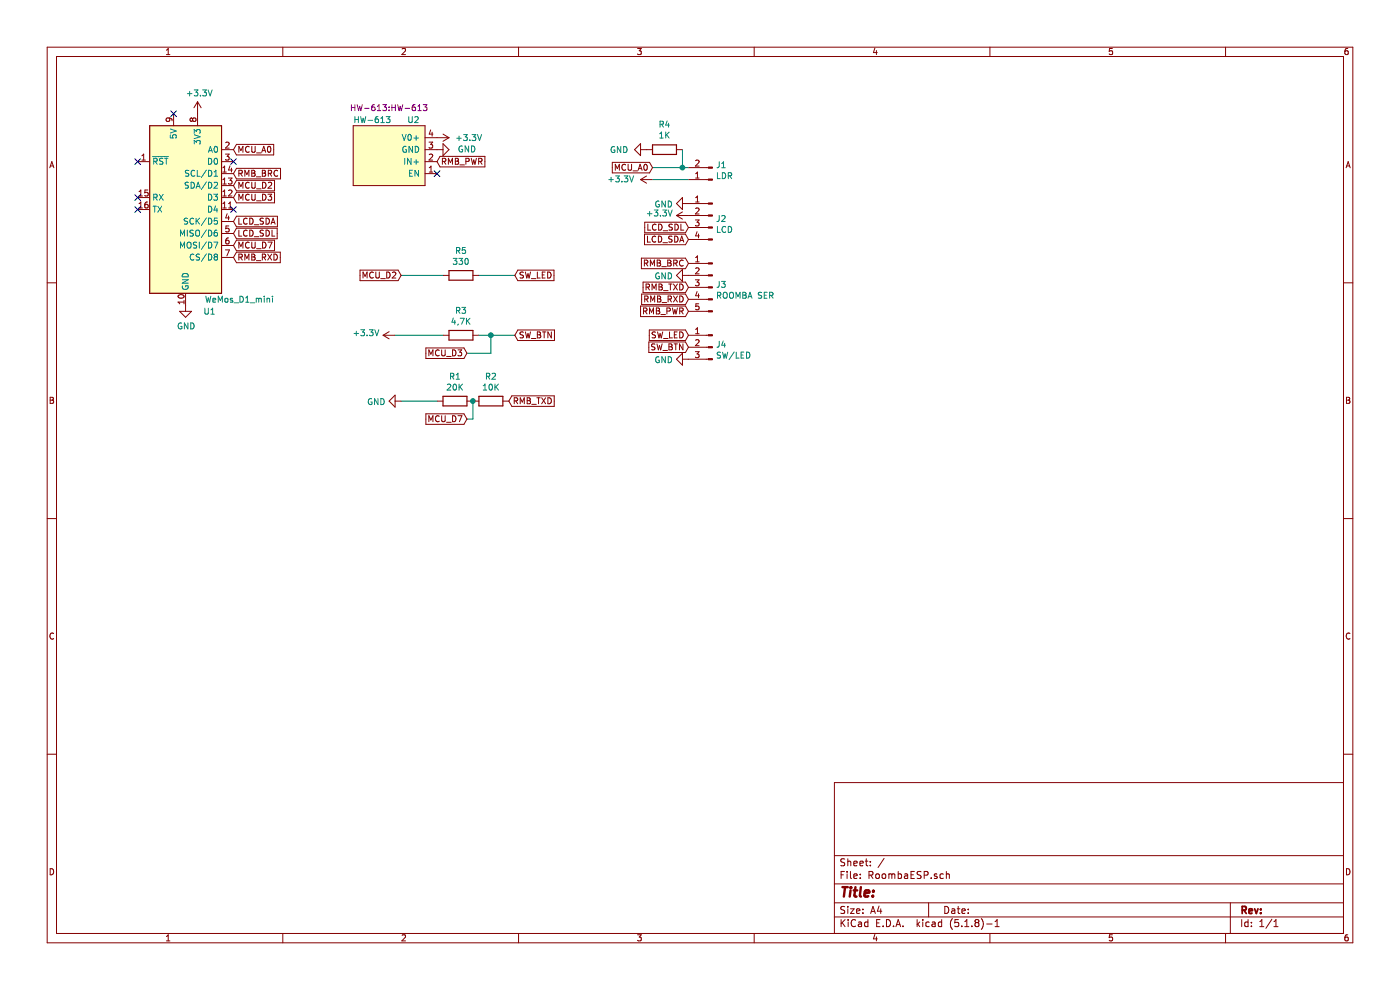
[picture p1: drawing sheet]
EESchema Schematic File Version 4
EELAYER 30 0
EELAYER END
$Descr A4 11693 8268
encoding utf-8
Sheet 1 1
Title ""
Date ""
Rev ""
Comp ""
Comment1 ""
Comment2 ""
Comment3 ""
Comment4 ""
$EndDescr
$Comp
L MCU_Module:WeMos_D1_mini U1
U 1 1
P 1550 1750
F 0 "U1" H 1750 900 50  0000 C CNN
F 1 "WeMos_D1_mini" H 2000 1000 50  0000 C CNN
F 2 "Module:WEMOS_D1_mini_light" H 1550 600 50  0001 C CNN
F 3 "https://wiki.wemos.cc/products:d1:d1_mini#documentation" H -300 600 50  0001 C CNN
	1    1550 1750
	1    0    0    -1  
$EndComp
$Comp
L Connector:Conn_01x04_Male J2
U 1 1
P 5950 1800
F 0 "J2" H 5922 1774 50  0000 R CNN
F 1 "LCD" H 5922 1683 50  0000 R CNN
F 2 "Connector_PinHeader_2.54mm:PinHeader_1x04_P2.54mm_Horizontal" H 5950 1800 50  0001 C CNN
F 3 "~" H 5950 1800 50  0001 C CNN
	1    5950 1800
	-1   0    0    -1  
$EndComp
$Comp
L Connector:Conn_01x03_Male J4
U 1 1
P 5950 2900
F 0 "J4" H 5922 2924 50  0000 R CNN
F 1 "SW/LED" H 5922 2833 50  0000 R CNN
F 2 "Connector_PinHeader_2.54mm:PinHeader_1x03_P2.54mm_Horizontal" H 5950 2900 50  0001 C CNN
F 3 "~" H 5950 2900 50  0001 C CNN
	1    5950 2900
	-1   0    0    -1  
$EndComp
$Comp
L HW-613:HW-613 U2
U 1 1
P 3250 1300
F 0 "U2" H 3400 1600 50  0000 L CNN
F 1 "HW-613" H 2950 1600 50  0000 L CNN
F 2 "HW-613:HW-613" H 3250 1700 50  0000 C CNN
F 3 "" H 3300 1650 50  0001 C CNN
	1    3250 1300
	1    0    0    -1  
$EndComp
$Comp
L power:GND #PWR0101
U 1 1
P 3650 1250
F 0 "#PWR0101" H 3650 1000 50  0001 C CNN
F 1 "GND" V 3650 1000 50  0000 C CNN
F 2 "" H 3650 1250 50  0001 C CNN
F 3 "" H 3650 1250 50  0001 C CNN
	1    3650 1250
	0    -1   -1   0   
$EndComp
$Comp
L power:GND #PWR0102
U 1 1
P 1550 2550
F 0 "#PWR0102" H 1550 2300 50  0001 C CNN
F 1 "GND" H 1555 2377 50  0000 C CNN
F 2 "" H 1550 2550 50  0001 C CNN
F 3 "" H 1550 2550 50  0001 C CNN
	1    1550 2550
	1    0    0    -1  
$EndComp
Text GLabel 3650 1350 2    50   Input ~ 0
RMB_PWR
NoConn ~ 3650 1450
$Comp
L Connector:Conn_01x05_Male J3
U 1 1
P 5950 2400
F 0 "J3" H 5922 2424 50  0000 R CNN
F 1 "ROOMBA SER" H 5922 2333 50  0000 R CNN
F 2 "Connector_PinHeader_2.54mm:PinHeader_1x05_P2.54mm_Horizontal" H 5950 2400 50  0001 C CNN
F 3 "~" H 5950 2400 50  0001 C CNN
	1    5950 2400
	-1   0    0    -1  
$EndComp
Text GLabel 5750 2200 0    50   Input ~ 0
RMB_BRC
Text GLabel 5750 2400 0    50   Input ~ 0
RMB_TXD
Text GLabel 5750 2500 0    50   Input ~ 0
RMB_RXD
Text GLabel 5750 2600 0    50   Input ~ 0
RMB_PWR
$Comp
L power:GND #PWR0106
U 1 1
P 5750 3000
F 0 "#PWR0106" H 5750 2750 50  0001 C CNN
F 1 "GND" V 5755 2872 50  0000 R CNN
F 2 "" H 5750 3000 50  0001 C CNN
F 3 "" H 5750 3000 50  0001 C CNN
	1    5750 3000
	0    1    1    0   
$EndComp
Text GLabel 5750 2900 0    50   Input ~ 0
SW_BTN
Text GLabel 5750 2800 0    50   Input ~ 0
SW_LED
$Comp
L power:GND #PWR0107
U 1 1
P 5750 1700
F 0 "#PWR0107" H 5750 1450 50  0001 C CNN
F 1 "GND" V 5755 1572 50  0000 R CNN
F 2 "" H 5750 1700 50  0001 C CNN
F 3 "" H 5750 1700 50  0001 C CNN
	1    5750 1700
	0    1    1    0   
$EndComp
$Comp
L power:+3.3V #PWR0108
U 1 1
P 5750 1800
F 0 "#PWR0108" H 5750 1650 50  0001 C CNN
F 1 "+3.3V" V 5765 1928 50  0000 L CNN
F 2 "" H 5750 1800 50  0001 C CNN
F 3 "" H 5750 1800 50  0001 C CNN
	1    5750 1800
	0    -1   -1   0   
$EndComp
Text GLabel 5750 1900 0    50   Input ~ 0
LCD_SDL
Text GLabel 5750 2000 0    50   Input ~ 0
LCD_SDA
Text GLabel 1950 2150 2    50   Input ~ 0
RMB_RXD
Text GLabel 4250 3350 2    50   Input ~ 0
RMB_TXD
$Comp
L Device:R R1
U 1 1
P 3800 3350
F 0 "R1" V 3593 3350 50  0000 C CNN
F 1 "20K" V 3684 3350 50  0000 C CNN
F 2 "Resistor_SMD:R_0805_2012Metric_Pad1.20x1.40mm_HandSolder" V 3730 3350 50  0001 C CNN
F 3 "~" H 3800 3350 50  0001 C CNN
	1    3800 3350
	0    1    1    0   
$EndComp
$Comp
L Device:R R2
U 1 1
P 4100 3350
F 0 "R2" V 3893 3350 50  0000 C CNN
F 1 "10K" V 3984 3350 50  0000 C CNN
F 2 "Resistor_SMD:R_0805_2012Metric_Pad1.20x1.40mm_HandSolder" V 4030 3350 50  0001 C CNN
F 3 "~" H 4100 3350 50  0001 C CNN
	1    4100 3350
	0    1    1    0   
$EndComp
$Comp
L Device:R R5
U 1 1
P 3850 2300
F 0 "R5" V 3643 2300 50  0000 C CNN
F 1 "330" V 3734 2300 50  0000 C CNN
F 2 "Resistor_SMD:R_0805_2012Metric_Pad1.20x1.40mm_HandSolder" V 3780 2300 50  0001 C CNN
F 3 "~" H 3850 2300 50  0001 C CNN
	1    3850 2300
	0    1    1    0   
$EndComp
Text GLabel 4300 2300 2    50   Input ~ 0
SW_LED
$Comp
L Device:R R3
U 1 1
P 3850 2800
F 0 "R3" V 3643 2800 50  0000 C CNN
F 1 "4,7K" V 3734 2800 50  0000 C CNN
F 2 "Resistor_SMD:R_0805_2012Metric_Pad1.20x1.40mm_HandSolder" V 3780 2800 50  0001 C CNN
F 3 "~" H 3850 2800 50  0001 C CNN
	1    3850 2800
	0    1    1    0   
$EndComp
Text GLabel 4300 2800 2    50   Input ~ 0
SW_BTN
NoConn ~ 1450 950 
NoConn ~ 1150 1350
NoConn ~ 1150 1650
NoConn ~ 1150 1750
Wire Wire Line
	4000 2300 4300 2300
Text GLabel 1950 1250 2    50   Input ~ 0
MCU_A0
Text GLabel 5450 1400 0    50   Input ~ 0
MCU_A0
$Comp
L power:+3.3V #PWR0111
U 1 1
P 5450 1500
F 0 "#PWR0111" H 5450 1350 50  0001 C CNN
F 1 "+3.3V" V 5450 1650 50  0000 L CNN
F 2 "" H 5450 1500 50  0001 C CNN
F 3 "" H 5450 1500 50  0001 C CNN
	1    5450 1500
	0    -1   -1   0   
$EndComp
$Comp
L power:GND #PWR0112
U 1 1
P 5400 1250
F 0 "#PWR0112" H 5400 1000 50  0001 C CNN
F 1 "GND" V 5400 1100 50  0000 R CNN
F 2 "" H 5400 1250 50  0001 C CNN
F 3 "" H 5400 1250 50  0001 C CNN
	1    5400 1250
	0    1    1    0   
$EndComp
$Comp
L Connector:Conn_01x02_Male J1
U 1 1
P 5950 1500
F 0 "J1" H 5922 1382 50  0000 R CNN
F 1 "LDR" H 5922 1473 50  0000 R CNN
F 2 "Connector_PinHeader_2.54mm:PinHeader_1x02_P2.54mm_Horizontal" H 5950 1500 50  0001 C CNN
F 3 "~" H 5950 1500 50  0001 C CNN
	1    5950 1500
	-1   0    0    1   
$EndComp
$Comp
L Device:R R4
U 1 1
P 5550 1250
F 0 "R4" V 5757 1250 50  0000 C CNN
F 1 "1K" V 5666 1250 50  0000 C CNN
F 2 "Resistor_SMD:R_0805_2012Metric_Pad1.20x1.40mm_HandSolder" V 5480 1250 50  0001 C CNN
F 3 "~" H 5550 1250 50  0001 C CNN
	1    5550 1250
	0    -1   -1   0   
$EndComp
Wire Wire Line
	5750 1400 5700 1400
Wire Wire Line
	5750 1500 5450 1500
Text GLabel 1950 2050 2    50   Input ~ 0
MCU_D7
Text GLabel 1950 1650 2    50   Input ~ 0
MCU_D3
Text GLabel 1950 1550 2    50   Input ~ 0
MCU_D2
Text GLabel 3900 3500 0    50   Input ~ 0
MCU_D7
Wire Wire Line
	3350 3350 3650 3350
Text GLabel 3350 2300 0    50   Input ~ 0
MCU_D2
Text GLabel 3900 2950 0    50   Input ~ 0
MCU_D3
Wire Wire Line
	3700 2300 3350 2300
Text GLabel 1950 1450 2    50   Input ~ 0
RMB_BRC
Text GLabel 1950 1850 2    50   Input ~ 0
LCD_SDA
Text GLabel 1950 1950 2    50   Input ~ 0
LCD_SDL
NoConn ~ 1950 1350
NoConn ~ 1950 1750
$Comp
L power:+3.3V #PWR0103
U 1 1
P 1650 950
F 0 "#PWR0103" H 1650 800 50  0001 C CNN
F 1 "+3.3V" H 1665 1123 50  0000 C CNN
F 2 "" H 1650 950 50  0001 C CNN
F 3 "" H 1650 950 50  0001 C CNN
	1    1650 950 
	1    0    0    -1  
$EndComp
$Comp
L power:+3.3V #PWR0104
U 1 1
P 3650 1150
F 0 "#PWR0104" H 3650 1000 50  0001 C CNN
F 1 "+3.3V" V 3650 1300 50  0000 L CNN
F 2 "" H 3650 1150 50  0001 C CNN
F 3 "" H 3650 1150 50  0001 C CNN
	1    3650 1150
	0    1    1    0   
$EndComp
$Comp
L power:GND #PWR0109
U 1 1
P 3350 3350
F 0 "#PWR0109" H 3350 3100 50  0001 C CNN
F 1 "GND" V 3355 3222 50  0000 R CNN
F 2 "" H 3350 3350 50  0001 C CNN
F 3 "" H 3350 3350 50  0001 C CNN
	1    3350 3350
	0    1    1    0   
$EndComp
Wire Wire Line
	4000 2800 4100 2800
$Comp
L power:+3.3V #PWR0110
U 1 1
P 3300 2800
F 0 "#PWR0110" H 3300 2650 50  0001 C CNN
F 1 "+3.3V" V 3315 2928 50  0000 L CNN
F 2 "" H 3300 2800 50  0001 C CNN
F 3 "" H 3300 2800 50  0001 C CNN
	1    3300 2800
	0    -1   -1   0   
$EndComp
Wire Wire Line
	3300 2800 3700 2800
Wire Wire Line
	3900 3500 3950 3500
Wire Wire Line
	3950 3500 3950 3350
Connection ~ 3950 3350
Wire Wire Line
	3900 2950 4100 2950
Wire Wire Line
	4100 2950 4100 2800
Connection ~ 4100 2800
Wire Wire Line
	4100 2800 4300 2800
Wire Wire Line
	5700 1250 5700 1400
Connection ~ 5700 1400
Wire Wire Line
	5700 1400 5450 1400
$Comp
L power:GND #PWR0105
U 1 1
P 5750 2300
F 0 "#PWR0105" H 5750 2050 50  0001 C CNN
F 1 "GND" V 5755 2172 50  0000 R CNN
F 2 "" H 5750 2300 50  0001 C CNN
F 3 "" H 5750 2300 50  0001 C CNN
	1    5750 2300
	0    1    1    0   
$EndComp
$EndSCHEMATC
